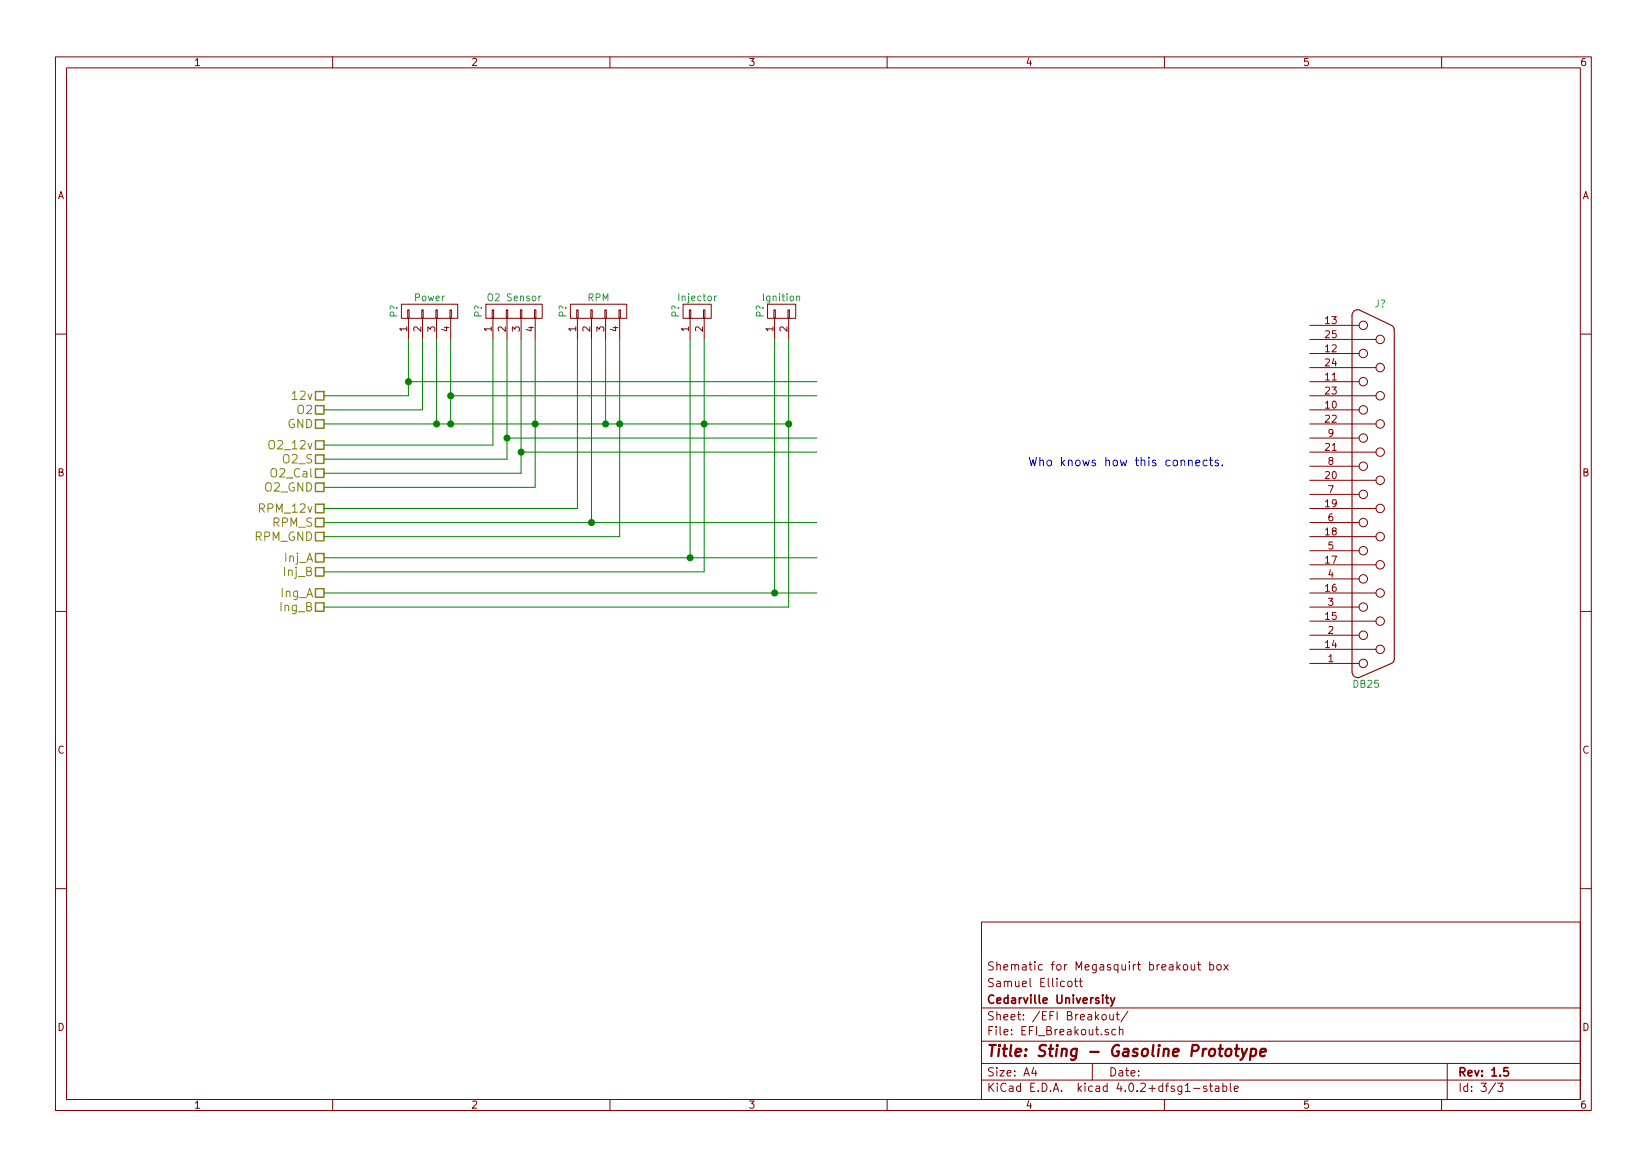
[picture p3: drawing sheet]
<svg xmlns="http://www.w3.org/2000/svg" width="297mm" height="210mm" viewBox="0 0 297 210" stroke-linecap="round" stroke-linejoin="round" font-family="sans-serif">
<g fill="none" stroke="#840000" stroke-width=".18">
<path d="M10 10.3h277v189.9h-277zM12 12.2h273v186.1h-273zM60 10.3v1.9M110 10.3v1.9M160 10.3v1.9M210 10.3v1.9M260 10.3v1.9M72.4 54.9h10.1v2.5h-10.1zM73.5 55.9h.3v1.5h-.3zM73.7 57.4v3.8M76.1 55.9h.2v1.5h-.2zM76.2 57.4v3.8"/>
<path d="M78.6 55.9h.3v1.5h-.3zM78.7 57.4v3.8M81.2 55.9h.2v1.5h-.2zM81.3 57.4v3.8M87.6 54.9h10.2v2.5h-10.2zM88.8 55.9h.2v1.5h-.2zM88.9 57.4v3.8M91.3 55.9h.3v1.5h-.3zM91.4 57.4v3.8M93.9 55.9h.2v1.5h-.2zM94 57.4v3.8M96.4 55.9h.2v1.5h-.2z"/>
<path d="M96.5 57.4v3.8M102.9 54.9h10.1v2.5h-10.1zM104 55.9h.3v1.5h-.3zM104.1 57.4v3.8M106.6 55.9h.2v1.5h-.2zM106.7 57.4v3.8M109.1 55.9h.2v1.5h-.2zM109.2 57.4v3.8M111.6 55.9h.3v1.5h-.3zM111.8 57.4v3.8M123.2 54.9h5.1v2.5h-5.1zM124.3 55.9h.3v1.5h-.3z"/>
<path d="M124.5 57.4v3.8M126.9 55.9h.2v1.5h-.2zM127 57.4v3.8M138.4 54.9h5.1v2.5h-5.1zM139.6 55.9h.2v1.5h-.2zM139.7 57.4v3.8M142.1 55.9h.3v1.5h-.3zM142.2 57.4v3.8M236.2 58.7h8.9M10 60.2h2M236.2 79h8.9M236.2 76.4h12"/>
<path d="M236.2 73.9h8.9M236.2 71.4h12M236.2 68.8h8.9M236.2 66.3h12M236.2 63.7h8.9M236.2 61.2h12M285 60.2h2M236.2 99.3h8.9M236.2 96.8h12M236.2 94.2h8.9M236.2 91.7h12M236.2 89.1h8.9"/>
<path d="M236.2 86.6h12M236.2 84.1h8.9M236.2 81.5h12M10 110.3h2M236.2 119.6h8.9M236.2 117.1h12M236.2 114.5h8.9M236.2 112h12M236.2 109.5h8.9M236.2 106.9h12M236.2 104.4h8.9M236.2 101.8h12"/>
<path d="M285 110.3h2M10 160.2h2M177 166.3h108v32h-108zM192.6 177.1l.2-.2 .5 .2v.5l-.1 .2-.4 .1-.2-.1zM193.8 176.9h.5M194 176.4v1.3l.3 .2M194.6 176.9h.6M194.8 176.4v1.3l.4 .2M213.5 174.1l.2-.2 .4 .2 .1 .5-.1 .2-.4 .1-.2-.1zM214.8 173.9l.1 .9 .4 .1 .2-.1M215.5 173.9v1M216 173.9h.5"/>
<path d="M216.2 173.4v1.3l.3 .2M218.2 174l.4-.1 .3 .3-.1 .6h-.6M218.2 173.4v1.5M219.5 174.1l.2-.2 .5 .2v.5l-.1 .2-.4 .1-.2-.1zM220.7 173.9l.8 1M221.5 173.9l-.8 1M285 160.2h2M60 198.3v1.9M110 198.3v1.9M160 198.3v1.9M177 194.8h108M177 191.8h108"/>
<path d="M177 187.8h108M177 181.8h108M186.4 192.5l-.3 1h.9M186.8 193v1M197 191.8v3M198.8 183.1l.2-.2 .4 .2 .1 .5-.1 .2-.4 .1-.2-.1zM199.9 185.7a.37 .37 0 0 0-.6 .1l.1 .2 .5 .2v.1l-.2 .3-.4-.1M200.2 182.9v.9l.4 .1 .2-.1M200.8 182.9v1M201.2 185.7l-.4-.1-.3 .3 .1 .6 .2 .1 .4-.1M201.3 182.9h.6M201.5 182.4v1.3l.4 .2"/>
<path d="M201.9 185.7l.2-.1 .4 .1v.9M201.9 185.1v1.5M203.4 182.3l-1.2 2M210 198.3v1.9M215.3 196.3h1.1M217.6 195.9a.37 .37 0 0 0-.6 .1l.1 .3 .5 .1 .1 .1-.2 .3-.5-.1M218.1 195.8h.6M218.3 195.3v1.3l.4 .2M219.2 195.9h.6v.9M219.8 196.2l-.4 .1-.3 .2 .3 .3 .4-.1M220.5 195.9l.5-.1 .3 .3-.2 .6h-.6M220.5 195.3v1.5"/>
<path d="M221.9 195.3v1.3l.2 .2M222.6 196.3l.7-.1v-.3l-.5-.1-.2 .2 .1 .7h.6M260 198.3v1.9M261 191.8v6.5M269.7 195.2l-1.2 2M270.1 195.3h.9l-.5 .6 .5 .1v.7l-.2 .1-.7-.1"/>
<circle cx="245.9" cy="58.7" r=".76"/>
<circle cx="245.9" cy="79" r=".76"/>
<circle cx="245.9" cy="68.8" r=".76"/>
<circle cx="245.9" cy="73.9" r=".76"/>
<circle cx="245.9" cy="63.7" r=".76"/>
<circle cx="248.9" cy="66.3" r=".76"/>
<circle cx="248.9" cy="61.2" r=".76"/>
<circle cx="248.9" cy="71.4" r=".76"/>
<circle cx="248.9" cy="76.4" r=".76"/>
<circle cx="245.9" cy="94.2" r=".76"/>
<circle cx="245.9" cy="84.1" r=".76"/>
<circle cx="245.9" cy="89.1" r=".76"/>
<circle cx="245.9" cy="99.3" r=".76"/>
<circle cx="248.9" cy="96.8" r=".76"/>
<circle cx="248.9" cy="86.6" r=".76"/>
<circle cx="248.9" cy="91.7" r=".76"/>
<circle cx="248.9" cy="81.5" r=".76"/>
<circle cx="245.9" cy="114.5" r=".76"/>
<circle cx="245.9" cy="104.4" r=".76"/>
<circle cx="245.9" cy="119.6" r=".76"/>
<circle cx="245.9" cy="109.5" r=".76"/>
<circle cx="248.9" cy="117.1" r=".76"/>
<circle cx="248.9" cy="112" r=".76"/>
<circle cx="248.9" cy="101.8" r=".76"/>
<circle cx="248.9" cy="106.9" r=".76"/>
</g>
<path d="M199.4 179.9h.5M199.6 179.4v1.3l.3 .2M200.3 179.9l.4 1M201 179.9l-.5 1.4-.2 .1M272 192.5h-.7l-.1 .7 .2-.1 .5 .1 .2 .2-.1 .5-.2 .1-.6-.1" fill="none" stroke="#840000" stroke-width=".3"/>
<path d="M221.2 189.3a.51 .51 0 0 1 .5-.2 .51 .51 0 0 1 .4 .4l-.1 .6a.54 .54 0 0 1-.5 .4 .54 .54 0 0 1-.5-.4zM222.7 189.1h.8M223.1 188.4l-.2 1.8 .1 .1 .3 .1M224 189.1l.3 1.3M224.9 189.1l-.9 1.8-.3 .2M225.7 189.2a.65 .65 0 0 1 .8 .1l-.1 1a.67 .67 0 0 1-.9 0M225.7 189.1l-.3 2M227.3 189.8l1-.2-.1-.4-.5-.1-.3 .3-.1 .9 .2 .1 .6-.1" fill="none" stroke="#840000" stroke-width=".41"/>
<path d="M251 58.7l-5.9-2.8a1.03 1.03 0 0 0-1.3 1v64.3a1.06 1.06 0 0 0 1.3 1l5.9-2.6 .3-.3 .2-.4v-59.5l-.2-.4-.3-.3" fill="none" stroke="#840000" stroke-width=".2"/>
<path d="M214.4 83.1h.1a.36 .36 0 0 1 .5 .1v.8M215.7 83.5l.7-.2-.1-.2-.4-.1-.2 .2v.7h.6M217.7 83.1l-.4-.1-.3 .3v.4l.1 .2h.6M218.1 83h.6M218.3 82.5v1.3l.4 .2M219.7 83.1l-.3-.1-.3 .2 .1 .2 .5 .2v.3h-.6M220.4 83.8v.2" fill="none" stroke="#0000c2" stroke-width=".18"/>
<g fill="none" stroke="#848400" stroke-width=".25">
<path d="M56.9 70.6h1.5v1.5h-1.5zM56.9 75.7h1.5v1.5h-1.5zM56.9 73.1h1.5v1.6h-1.5zM56.9 79.5h1.5v1.5h-1.5zM56.9 99.8h1.5v1.5h-1.5zM56.9 90.9h1.5v1.6h-1.5zM56.9 93.5h1.5v1.5h-1.5zM56.9 96h1.5v1.5h-1.5zM56.9 82h1.5v1.6h-1.5zM56.9 84.6h1.5v1.5h-1.5zM56.9 87.1h1.5v1.5h-1.5zM56.9 102.4h1.5v1.5h-1.5z"/>
<path d="M56.9 106.2h1.5v1.5h-1.5zM56.9 108.7h1.5v1.5h-1.5z"/>
</g>
<g fill="none" stroke="#008400" stroke-width=".18">
<path d="M58.4 76.4h83.8M73.7 61.2v10.2h-15.3M73.7 68.8h73.6M76.2 61.2v12.7h-17.8M78.7 61.2v15.2M81.3 71.4h66M81.3 61.2v15.2M88.9 61.2v19.1h-30.5M91.4 61.2v21.6h-33M91.4 79h55.9M94 61.2v24.1h-35.6M96.5 61.2v26.7h-38.1"/>
<path d="M104.1 61.2v30.5h-45.7M106.7 61.2v33M109.2 61.2v15.2M111.8 61.2v35.6h-53.4M124.5 61.2v39.4M127 61.2v41.9h-68.6M139.7 61.2v45.7M142.2 61.2v48.3h-83.8M58.4 94.2h88.9M94 81.5h53.3M58.4 100.6h88.9M58.4 106.9h88.9"/>
</g>
<path d="M97.5 53.4l-.3 .2M129.2 53.4l-.3 .2M143.7 53.5l.2-.1 .3 .1v.7" fill="none" stroke="#008484" stroke-width=".18"/>
<g fill="#008400" stroke="#008400" stroke-width=".25">
<circle cx="78.7" cy="76.4" r=".51"/>
<circle cx="81.3" cy="76.4" r=".51"/>
<circle cx="96.5" cy="76.4" r=".51"/>
<circle cx="111.8" cy="76.4" r=".51"/>
<circle cx="109.2" cy="76.4" r=".51"/>
<circle cx="127" cy="76.4" r=".51"/>
<circle cx="142.2" cy="76.4" r=".51"/>
<circle cx="73.7" cy="68.8" r=".51"/>
<circle cx="91.4" cy="79" r=".51"/>
<circle cx="94" cy="81.5" r=".51"/>
<circle cx="81.3" cy="71.4" r=".51"/>
<circle cx="106.7" cy="94.2" r=".51"/>
<circle cx="124.5" cy="100.6" r=".51"/>
<circle cx="139.7" cy="106.9" r=".51"/>
</g>
<text font-size="2.8" fill="#840000" x="178" y="190.5">Title: Sting - Gasoline Prototype</text>
<g font-size="2.1" fill="#848400">
<text x="51.8" y="77.2">GND</text>
<text x="53" y="72.1">12v</text>
<text x="53.7" y="74.7">O2</text>
<text x="48.9" y="81">O2_12v</text>
<text x="51.1" y="83.6">O2_S</text>
<text x="47.8" y="88.6">O2_GND</text>
<text x="49.2" y="86.1">O2_Cal</text>
<text x="47" y="92.5">RPM_12v</text>
<text x="49.2" y="95">RPM_S</text>
<text x="45.9" y="97.5">RPM_GND</text>
<text x="51.3" y="101.3">Inj_A</text>
<text x="50.6" y="107.7">Ing_A</text>
<text x="51.3" y="103.9">Inj_B</text>
<text x="50.6" y="110.2">Ing_B</text>
</g>
<text font-size="2.1" fill="#0000c2" x="185.4" y="84.1">Who knows how this connects.</text>
<g font-size="2.1" fill="#840000">
<text x="178" y="178">Samuel Ellicott</text>
<text x="178" y="175">Shematic for Megasquirt breakout box</text>
<text x="178" y="184">Sheet: /EFI Breakout/</text>
<text x="178" y="181">Cedarville University</text>
<text x="178" y="186.7">File: EFI_Breakout.sch</text>
<text x="178" y="196.9">KiCad E.D.A. kicad 4.0.2+dfsg1-stable</text>
<text x="178" y="194.1">Size: A4</text>
<text x="200" y="194.1">Date:</text>
<text x="263" y="194.1">Rev: 1.5</text>
<text x="263" y="196.9">Id: 3/3</text>
</g>
<g font-size="1.8" fill="#840000">
<text x="35" y="11.9">1</text>
<text x="85" y="11.9">2</text>
<text x="135" y="11.9">3</text>
<text x="185" y="11.9">4</text>
<text x="235" y="11.9">5</text>
<text x="285" y="11.9">6</text>
<text x="10.4" y="35.9">A</text>
<text x="285.4" y="35.9">A</text>
<text x="73.4" y="59.8" transform="rotate(-90 73.4 59.8)">1</text>
<text x="75.9" y="59.8" transform="rotate(-90 75.9 59.8)">2</text>
<text x="78.5" y="59.8" transform="rotate(-90 78.5 59.8)">3</text>
<text x="81" y="59.8" transform="rotate(-90 81 59.8)">4</text>
<text x="88.6" y="59.8" transform="rotate(-90 88.6 59.8)">1</text>
<text x="91.2" y="59.8" transform="rotate(-90 91.2 59.8)">2</text>
<text x="93.7" y="59.8" transform="rotate(-90 93.7 59.8)">3</text>
<text x="96.3" y="59.8" transform="rotate(-90 96.3 59.8)">4</text>
<text x="103.9" y="59.8" transform="rotate(-90 103.9 59.8)">1</text>
<text x="106.4" y="59.8" transform="rotate(-90 106.4 59.8)">2</text>
<text x="109" y="59.8" transform="rotate(-90 109 59.8)">3</text>
<text x="111.5" y="59.8" transform="rotate(-90 111.5 59.8)">4</text>
<text x="124.2" y="59.8" transform="rotate(-90 124.2 59.8)">1</text>
<text x="126.7" y="59.8" transform="rotate(-90 126.7 59.8)">2</text>
<text x="139.4" y="59.8" transform="rotate(-90 139.4 59.8)">1</text>
<text x="142" y="59.8" transform="rotate(-90 142 59.8)">2</text>
<text x="239.1" y="58.4">13</text>
<text x="239.1" y="63.5">12</text>
<text x="239.1" y="61">25</text>
<text x="239.1" y="68.6">11</text>
<text x="239.1" y="71.1">23</text>
<text x="239.1" y="66">24</text>
<text x="239.1" y="73.7">10</text>
<text x="239.1" y="76.2">22</text>
<text x="239.1" y="81.3">21</text>
<text x="239.5" y="83.8">8</text>
<text x="239.5" y="78.7">9</text>
<text x="10.4" y="85.9">B</text>
<text x="239.1" y="86.4">20</text>
<text x="239.5" y="88.9">7</text>
<text x="285.4" y="85.9">B</text>
<text x="239.1" y="91.4">19</text>
<text x="239.5" y="94">6</text>
<text x="239.1" y="101.6">17</text>
<text x="239.1" y="96.5">18</text>
<text x="239.5" y="99.1">5</text>
<text x="239.1" y="106.7">16</text>
<text x="239.5" y="104.1">4</text>
<text x="239.1" y="111.8">15</text>
<text x="239.5" y="109.2">3</text>
<text x="239.1" y="116.8">14</text>
<text x="239.5" y="119.4">1</text>
<text x="239.5" y="114.3">2</text>
<text x="10.4" y="135.9">C</text>
<text x="285.4" y="135.9">C</text>
<text x="10.4" y="185.9">D</text>
<text x="285.4" y="185.9">D</text>
<text x="35" y="199.9">1</text>
<text x="85" y="199.9">2</text>
<text x="135" y="199.9">3</text>
<text x="185" y="199.9">4</text>
<text x="235" y="199.9">5</text>
<text x="285" y="199.9">6</text>
</g>
<g font-size="1.8" fill="#008484">
<text x="71.7" y="57.2" transform="rotate(-90 71.7 57.2)">P?</text>
<text x="74.8" y="54.3">Power</text>
<text x="86.9" y="57.2" transform="rotate(-90 86.9 57.2)">P?</text>
<text x="88.3" y="54.3">O2 Sensor</text>
<text x="102.2" y="57.2" transform="rotate(-90 102.2 57.2)">P?</text>
<text x="106" y="54.3">RPM</text>
<text x="122.5" y="57.2" transform="rotate(-90 122.5 57.2)">P?</text>
<text x="122.5" y="54.3">Injector</text>
<text x="137.7" y="57.2" transform="rotate(-90 137.7 57.2)">P?</text>
<text x="137.8" y="54.3">Ignition</text>
<text x="247.9" y="55.4">J?</text>
<text x="244.1" y="124">DB25</text>
</g>
</svg>
